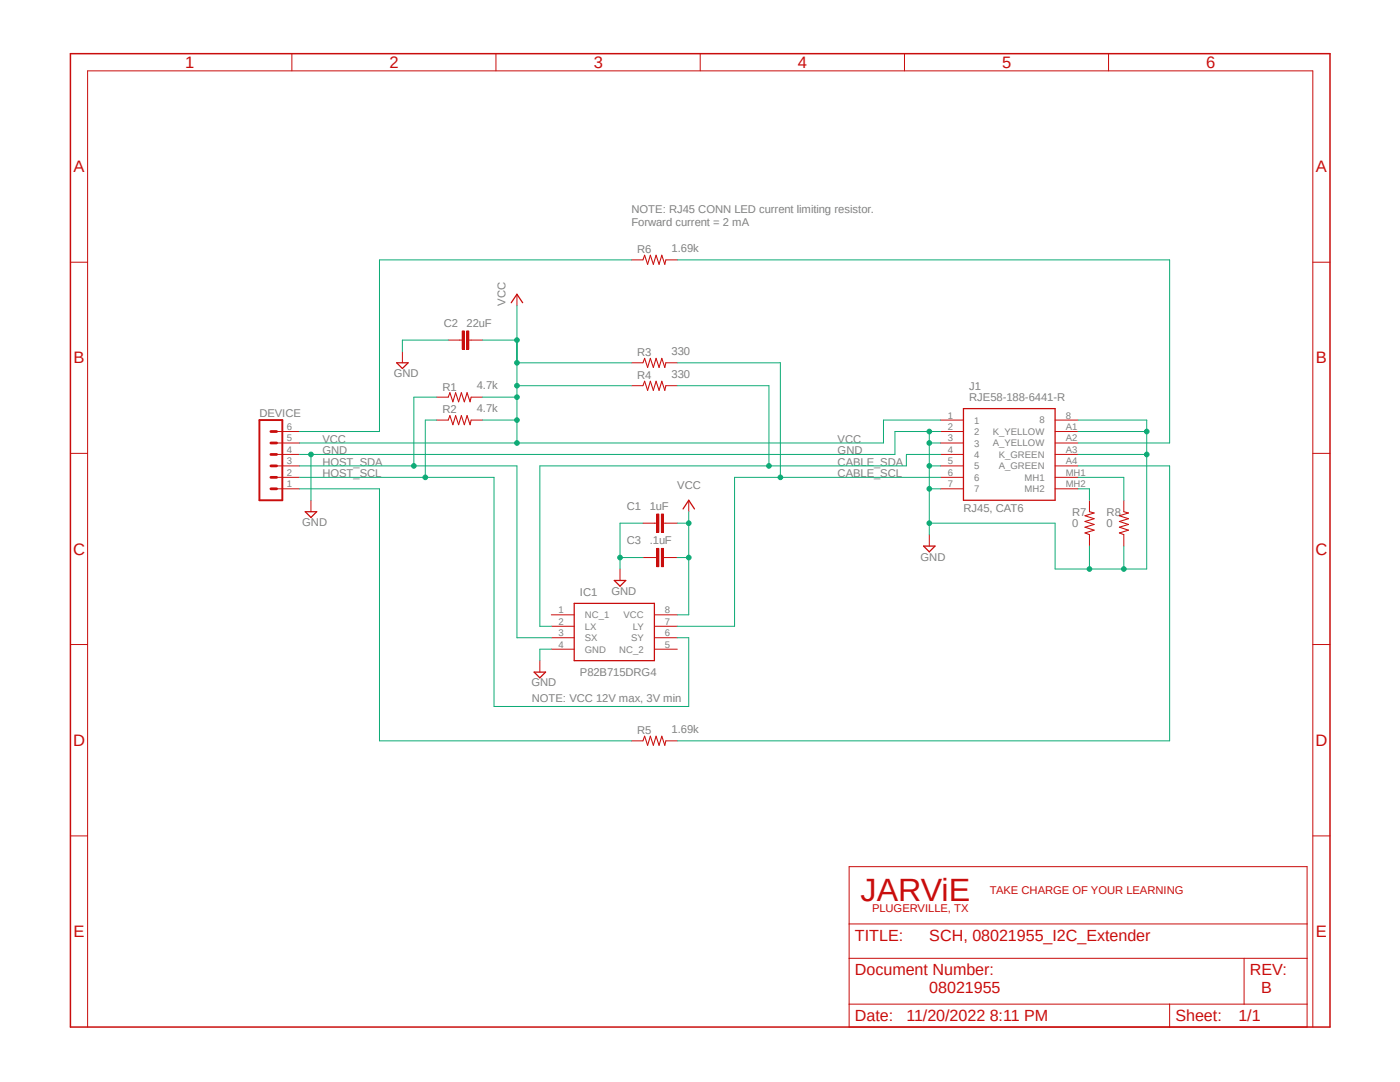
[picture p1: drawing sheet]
<svg xmlns="http://www.w3.org/2000/svg" width="279mm" height="216mm" viewBox="0 0 279 216" stroke-linecap="round" stroke-linejoin="round" font-family="sans-serif">
<path d="M13.6 10.4l252.2 195M265.8 10.4l-252.2 195" fill="none" stroke="#fff" stroke-width=".2"/>
<path d="M14.1 10.7h251.3v194.2h-251.3z" fill="none" stroke="#c90d0c" stroke-width=".3"/>
<g fill="none" stroke="#c90d0c" stroke-width=".2">
<path d="M58.3 10.7v3.4M99 10.7v3.4M139.7 10.7v3.4M180.5 10.7v3.4M221.2 10.7v3.4M14.1 52.3h3.4M103.2 58.7v2.3M126 51.9h2.3M132.9 51.9h2.3M262 52.3h3.4M80.3 70.1v2.3M87.2 79.2h2.3"/>
<path d="M89.5 67.9h2.7M92.2 66h.5v3.7h-.5zM93.1 66h.5v3.7h-.5zM93.6 67.9h2.7M94 79.2h2.3M126 72.4h2.3M126 77h2.3M132.9 72.4h2.3M132.9 77h2.3M14.1 90.5h3.4M55.2 86.1h4.6M55.2 88.4h4.6"/>
<path d="M55.2 90.7h4.6M55.2 93h4.6M55.2 95.2h4.6M55.2 97.5h4.6M62.1 99.8v2.3M87.2 83.8h2.3M94 83.8h2.3M137.5 99.8v2.3M187.7 83.8h4.6M187.7 86.1h4.6M187.7 88.4h4.6M187.7 90.7h4.6"/>
<path d="M187.7 93h4.6M187.7 95.2h4.6M187.7 97.5h4.6M210.6 83.8h4.5M210.6 86.1h4.5M210.6 88.4h4.5M210.6 90.7h4.5M210.6 93h4.5M210.6 95.2h4.5M210.6 97.5h4.5M217.4 99.8v2.3M224.3 99.8v2.3"/>
<path d="M262 90.5h3.4M123.7 113.5v2.3M128.3 104.4h2.8M128.3 111.3h2.8M131.1 102.6h.4v3.6h-.4zM131.1 109.4h.4v3.7h-.4zM132 102.6h.4v3.6h-.4zM132 109.4h.4v3.7h-.4zM132.4 104.4h2.8M132.4 111.3h2.8M185.5 106.7v2.3M217.4 106.7v2.3"/>
<path d="M224.3 106.7v2.3M14.1 128.6h3.4M107.7 131.8v2.3M110 122.7h4.6M110 125h4.6M110 127.3h4.6M110 129.5h4.6M130.6 122.7h4.6M130.6 125h4.6M130.6 127.3h4.6M130.6 129.5h4.6M262 128.6h3.4"/>
<path d="M126 147.8h2.3M132.9 147.8h2.3M14.1 166.8h3.4M169.5 172.9h91.4v32h-91.4zM262 166.8h3.4M169.5 191.2h91.4M169.5 184.4h91.4M248.3 191.2v9.2M17.5 204.9v-190.8h244.5v190.8M169.5 200.4h91.4M233.4 200.4v4.5"/>
</g>
<path d="M79.2 72.4h2.2l-1.1 1.1zM102 60.4l1.2-1.7 1.1 1.7M192.3 81.5h18.3v18.3h-18.3zM60.9 102.1h2.3l-1.1 1.2zM122.6 115.8h2.3l-1.2 1.2zM136.3 101.6l1.2-1.8 1.1 1.8M184.3 109h2.3l-1.1 1.1zM106.6 134.1h2.3l-1.2 1.2zM114.6 120.4h16v11.4h-16z" fill="none" stroke="#c90d0c" stroke-width=".25"/>
<path d="M92.5 66v3.7M93.3 66v3.7M131.3 102.6v3.6M131.3 109.4v3.7M132.2 102.6v3.6M132.2 109.4v3.7" fill="none" stroke="#c90d0c" stroke-width=".42"/>
<path d="M128.3 51.9l.4-1 .5 1.8 .6-1.8 .6 1.8 .5-1.8 .6 1.8 .6-1.8 .6 1.8 .2-.8M89.5 79.2l.3-.8 .6 1.8 .5-1.8 .6 1.8 .6-1.8 .6 1.8 .5-1.8 .6 1.8 .2-1M128.3 72.4l.4-.9 .5 1.8 .6-1.8 .6 1.8 .5-1.8 .6 1.8 .6-1.8 .6 1.8 .2-.9M128.3 77l.4-.9 .5 1.8 .6-1.8 .6 1.8 .5-1.8 .6 1.8 .6-1.8 .6 1.8 .2-.9M89.5 83.8l.3-.9 .6 1.9 .5-1.9 .6 1.9 .6-1.9 .6 1.9 .5-1.9 .6 1.9 .2-1M217.4 102.1l1 .3-1.9 .5 1.9 .6-1.9 .6 1.9 .5-1.9 .6 1.9 .6-1.9 .5 .9 .4M224.3 102.1l.9 .3-1.8 .5 1.8 .6-1.8 .6 1.8 .5-1.8 .6 1.8 .6-1.8 .5 .9 .4M128.3 147.8l.4-.9 .5 1.8 .6-1.8 .6 1.8 .5-1.8 .6 1.8 .6-1.8 .6 1.8 .2-.9" fill="none" stroke="#c90d0c" stroke-width=".21"/>
<path d="M51.8 83.8h4.5v16h-4.5z" fill="none" stroke="#c90d0c" stroke-width=".38"/>
<path d="M54.1 93h1.1M54.1 95.2h1.1M54.1 97.5h1.1M54.1 88.4h1.1M54.1 90.7h1.1M54.1 86.1h1.1" fill="none" stroke="#c90d0c" stroke-width=".55"/>
<path d="M103.2 61v27.4M59.8 88.4h116.5" fill="none" stroke="#0dab76" stroke-width=".2"/>
<circle cx="103.2" cy="88.4" r=".46" fill="#0dab76"/>
<g fill="none" stroke="#0dab76" stroke-width=".2">
<path d="M96.3 79.2h6.9"/>
<circle cx="103.2" cy="88.4" r=".46"/>
</g>
<circle cx="103.2" cy="79.2" r=".46" fill="#0dab76"/>
<g fill="none" stroke="#0dab76" stroke-width=".2">
<path d="M96.3 83.8h6.9"/>
<circle cx="103.2" cy="79.2" r=".46"/>
</g>
<circle cx="103.2" cy="83.8" r=".46" fill="#0dab76"/>
<g fill="none" stroke="#0dab76" stroke-width=".2">
<path d="M103.2 77h22.8"/>
<circle cx="103.2" cy="83.8" r=".46"/>
</g>
<circle cx="103.2" cy="77" r=".46" fill="#0dab76"/>
<g fill="none" stroke="#0dab76" stroke-width=".2">
<path d="M103.2 72.4h22.8"/>
<circle cx="103.2" cy="77" r=".46"/>
</g>
<circle cx="103.2" cy="72.4" r=".46" fill="#0dab76"/>
<g fill="none" stroke="#0dab76" stroke-width=".2">
<path d="M96.3 67.9h6.9"/>
<circle cx="103.2" cy="72.4" r=".46"/>
</g>
<circle cx="103.2" cy="67.9" r=".46" fill="#0dab76"/>
<g fill="none" stroke="#0dab76" stroke-width=".2">
<path d="M187.7 83.8h-11.4v4.6M137.5 102.1v2.3h-2.3M137.5 111.3v11.4h-2.3"/>
<circle cx="103.2" cy="67.9" r=".46"/>
</g>
<circle cx="137.5" cy="104.4" r=".46" fill="#0dab76"/>
<g fill="none" stroke="#0dab76" stroke-width=".2">
<path d="M137.5 104.4v6.9h-2.3"/>
<circle cx="137.5" cy="104.4" r=".46"/>
</g>
<circle cx="137.5" cy="111.3" r=".46" fill="#0dab76"/>
<g fill="none" stroke="#0dab76" stroke-width=".2">
<path d="M59.8 90.7h118.8M62.1 90.7v9.1"/>
<circle cx="137.5" cy="111.3" r=".46"/>
</g>
<circle cx="62.1" cy="90.7" r=".46" fill="#0dab76"/>
<g fill="none" stroke="#0dab76" stroke-width=".2">
<path d="M185.5 86.1v2.3M187.7 86.1h-9.1v4.6"/>
<circle cx="62.1" cy="90.7" r=".46"/>
</g>
<circle cx="185.5" cy="86.1" r=".46" fill="#0dab76"/>
<g fill="none" stroke="#0dab76" stroke-width=".2">
<path d="M187.7 88.4h-2.2v18.3"/>
<circle cx="185.5" cy="86.1" r=".46"/>
</g>
<circle cx="185.5" cy="88.4" r=".46" fill="#0dab76"/>
<g fill="none" stroke="#0dab76" stroke-width=".2">
<path d="M185.5 93h2.2"/>
<circle cx="185.5" cy="88.4" r=".46"/>
</g>
<circle cx="185.5" cy="93" r=".46" fill="#0dab76"/>
<g fill="none" stroke="#0dab76" stroke-width=".2">
<path d="M185.5 97.5h2.2"/>
<circle cx="185.5" cy="93" r=".46"/>
</g>
<circle cx="185.5" cy="97.5" r=".46" fill="#0dab76"/>
<g fill="none" stroke="#0dab76" stroke-width=".2">
<path d="M215.1 83.8h13.8v2.3h-13.8"/>
<circle cx="185.5" cy="97.5" r=".46"/>
</g>
<circle cx="228.9" cy="86.1" r=".46" fill="#0dab76"/>
<g fill="none" stroke="#0dab76" stroke-width=".2">
<path d="M228.9 86.1v4.6h-13.8"/>
<circle cx="228.9" cy="86.1" r=".46"/>
</g>
<circle cx="228.9" cy="90.7" r=".46" fill="#0dab76"/>
<g fill="none" stroke="#0dab76" stroke-width=".2">
<path d="M228.9 90.7v22.8h-4.6v-4.5"/>
<circle cx="228.9" cy="90.7" r=".46"/>
</g>
<circle cx="224.3" cy="113.5" r=".46" fill="#0dab76"/>
<g fill="none" stroke="#0dab76" stroke-width=".2">
<path d="M210.6 113.5h13.7M217.4 109v4.5"/>
<circle cx="224.3" cy="113.5" r=".46"/>
</g>
<circle cx="217.4" cy="113.5" r=".46" fill="#0dab76"/>
<g fill="none" stroke="#0dab76" stroke-width=".2">
<path d="M185.5 104.4h25.1v9.1"/>
<circle cx="217.4" cy="113.5" r=".46"/>
</g>
<circle cx="185.5" cy="104.4" r=".46" fill="#0dab76"/>
<g fill="none" stroke="#0dab76" stroke-width=".2">
<path d="M123.7 111.3h4.6M128.3 104.4h-4.6v9.1"/>
<circle cx="185.5" cy="104.4" r=".46"/>
</g>
<circle cx="123.7" cy="111.3" r=".46" fill="#0dab76"/>
<g fill="none" stroke="#0dab76" stroke-width=".2">
<path d="M89.5 67.9h-9.2v2.2M59.8 95.2h38.8v45.8h38.9v-13.7h-2.3M87.2 83.8h-2.3v11.4M110 129.5h-2.3v2.3"/>
<circle cx="123.7" cy="111.3" r=".46"/>
</g>
<circle cx="84.9" cy="95.2" r=".46" fill="#0dab76"/>
<g fill="none" stroke="#0dab76" stroke-width=".2">
<path d="M87.2 79.2h-4.6v13.8M59.8 93h43.4v34.3h6.8"/>
<circle cx="84.9" cy="95.2" r=".46"/>
</g>
<circle cx="82.6" cy="93" r=".46" fill="#0dab76"/>
<g fill="none" stroke="#0dab76" stroke-width=".2">
<path d="M135.2 77h18.3v16M180.9 93h-73.2v32h2.3"/>
<circle cx="82.6" cy="93" r=".46"/>
</g>
<circle cx="153.5" cy="93" r=".46" fill="#0dab76"/>
<g fill="none" stroke="#0dab76" stroke-width=".2">
<path d="M135.2 72.4h20.5v22.8M187.7 90.7h-6.8v2.3M187.7 95.2h-41.1v29.8h-11.4"/>
<circle cx="153.5" cy="93" r=".46"/>
</g>
<circle cx="155.7" cy="95.2" r=".46" fill="#0dab76"/>
<g fill="none" stroke="#0dab76" stroke-width=".2">
<path d="M126 51.9h-50.3v34.2h-15.9M135.2 51.9h98.2v36.5h-18.3M59.8 97.5h15.9v50.3h50.3M215.1 97.5h2.3v2.3M215.1 93h18.3v54.8h-98.2M215.1 95.2h9.2v4.6"/>
<circle cx="155.7" cy="95.2" r=".46"/>
</g>
<text font-size="6.4" fill="#c90d0c" x="171.7" y="179.8">JARViE</text>
<g font-size="3.3" fill="#c90d0c">
<text x="37" y="13.6">1</text>
<text x="77.7" y="13.6">2</text>
<text x="118.5" y="13.6">3</text>
<text x="159.2" y="13.6">4</text>
<text x="200" y="13.6">5</text>
<text x="240.7" y="13.6">6</text>
<text x="14.7" y="34.4">A</text>
<text x="262.6" y="34.4">A</text>
<text x="14.7" y="72.5">B</text>
<text x="262.6" y="72.5">B</text>
<text x="14.6" y="110.7">C</text>
<text x="262.5" y="110.7">C</text>
<text x="14.6" y="148.8">D</text>
<text x="262.5" y="148.8">D</text>
<text x="14.7" y="187">E</text>
<text x="262.6" y="187">E</text>
</g>
<g font-size="3.2" fill="#c90d0c">
<text x="170.6" y="187.8">TITLE:</text>
<text x="185.5" y="187.8">SCH, 08021955_I2C_Extender</text>
<text x="170.6" y="194.6">Document Number:</text>
<text x="249.4" y="194.6">REV:</text>
<text x="170.6" y="203.8">Date:</text>
<text x="180.9" y="203.8">11/20/2022 8:11 PM</text>
<text x="185.5" y="198.1">08021955</text>
<text x="234.6" y="203.8">Sheet:</text>
<text x="247.1" y="203.8">1/1</text>
<text x="251.7" y="198.1">B</text>
</g>
<g font-size="2.2" fill="#808080">
<text x="126" y="42.6">NOTE: RJ45 CONN LED current limiting resistor.</text>
<text x="126" y="45">Forward current = 2 mA</text>
<text x="127.2" y="50.5">R6</text>
<text x="134" y="50.2">1.69k</text>
<text x="88.6" y="65.2">C2</text>
<text x="93.1" y="65.2">22uF</text>
<text x="100.9" y="61" transform="rotate(-90 100.9 61)">VCC</text>
<text x="127.2" y="71.1">R3</text>
<text x="134" y="70.8">330</text>
<text x="78.6" y="75.3">GND</text>
<text x="88.3" y="77.9">R1</text>
<text x="95.2" y="77.7">4.7k</text>
<text x="127.2" y="75.6">R4</text>
<text x="134" y="75.4">330</text>
<text x="193.4" y="77.8">J1</text>
<text x="51.8" y="83.1">DEVICE</text>
<text x="88.3" y="82.5">R2</text>
<text x="95.2" y="82.3">4.7k</text>
<text x="193.4" y="80.1">RJE58-188-6441-R</text>
<text x="64.3" y="88.4">VCC</text>
<text x="167.2" y="88.4">VCC</text>
<text x="64.3" y="90.7">GND</text>
<text x="64.3" y="95.2">HOST_SCL</text>
<text x="64.3" y="93">HOST_SDA</text>
<text x="167.2" y="90.7">GND</text>
<text x="167.2" y="93">CABLE_SDA</text>
<text x="167.2" y="95.2">CABLE_SCL</text>
<text x="125.1" y="101.8">C1</text>
<text x="129.7" y="101.8">1uF</text>
<text x="135.2" y="97.5">VCC</text>
<text x="60.3" y="105">GND</text>
<text x="192.3" y="102.1">RJ45, CAT6</text>
<text x="214" y="103">R7</text>
<text x="214" y="105.1">0</text>
<text x="220.9" y="103">R8</text>
<text x="220.9" y="105.1">0</text>
<text x="125.1" y="108.6">C3</text>
<text x="129.7" y="108.6">.1uF</text>
<text x="183.7" y="111.8">GND</text>
<text x="115.7" y="118.9">IC1</text>
<text x="122" y="118.7">GND</text>
<text x="106" y="136.9">GND</text>
<text x="115.7" y="134.9">P82B715DRG4</text>
<text x="106.1" y="140">NOTE: VCC 12V max, 3V min</text>
<text x="127.2" y="146.5">R5</text>
<text x="134" y="146.2">1.69k</text>
</g>
<g font-size="2.2" fill="#c90d0c">
<text x="197.6" y="178.4">TAKE CHARGE OF YOUR LEARNING</text>
<text x="174" y="182.1">PLUGERVILLE, TX</text>
</g>
<g font-size="1.9" fill="#808080">
<text x="189.1" y="83.5">1</text>
<text x="212.7" y="83.5">8</text>
<text x="57.3" y="88.1">5</text>
<text x="57.3" y="85.8">6</text>
<text x="189.1" y="85.8">2</text>
<text x="189.1" y="88.1">3</text>
<text x="194.4" y="84.5">1</text>
<text x="194.4" y="86.8">2</text>
<text x="194.4" y="89.1">3</text>
<text x="198.2" y="86.8">K_YELLOW</text>
<text x="198.2" y="89.1">A_YELLOW</text>
<text x="207.4" y="84.5">8</text>
<text x="212.7" y="85.8">A1</text>
<text x="212.7" y="88.1">A2</text>
<text x="57.3" y="95">2</text>
<text x="57.3" y="92.7">3</text>
<text x="57.3" y="90.4">4</text>
<text x="189.1" y="90.4">4</text>
<text x="189.1" y="92.7">5</text>
<text x="189.1" y="95">6</text>
<text x="194.4" y="91.4">4</text>
<text x="194.4" y="93.6">5</text>
<text x="194.4" y="95.9">6</text>
<text x="199.3" y="91.4">K_GREEN</text>
<text x="199.3" y="93.6">A_GREEN</text>
<text x="204.5" y="95.9">MH1</text>
<text x="212.7" y="90.4">A3</text>
<text x="212.7" y="92.7">A4</text>
<text x="212.7" y="95">MH1</text>
<text x="57.3" y="97.2">1</text>
<text x="189.1" y="97.2">7</text>
<text x="194.4" y="98.2">7</text>
<text x="204.5" y="98.2">MH2</text>
<text x="212.7" y="97.2">MH2</text>
<text x="111.5" y="122.3">1</text>
<text x="111.5" y="124.6">2</text>
<text x="116.7" y="123.4">NC_1</text>
<text x="116.7" y="125.6">LX</text>
<text x="124.4" y="123.4">VCC</text>
<text x="126.3" y="125.6">LY</text>
<text x="132.7" y="122.3">8</text>
<text x="132.7" y="124.6">7</text>
<text x="111.5" y="126.9">3</text>
<text x="111.5" y="129.2">4</text>
<text x="116.7" y="127.9">SX</text>
<text x="116.7" y="130.2">GND</text>
<text x="123.6" y="130.2">NC_2</text>
<text x="125.9" y="127.9">SY</text>
<text x="132.7" y="126.9">6</text>
<text x="132.7" y="129.2">5</text>
</g>
</svg>
